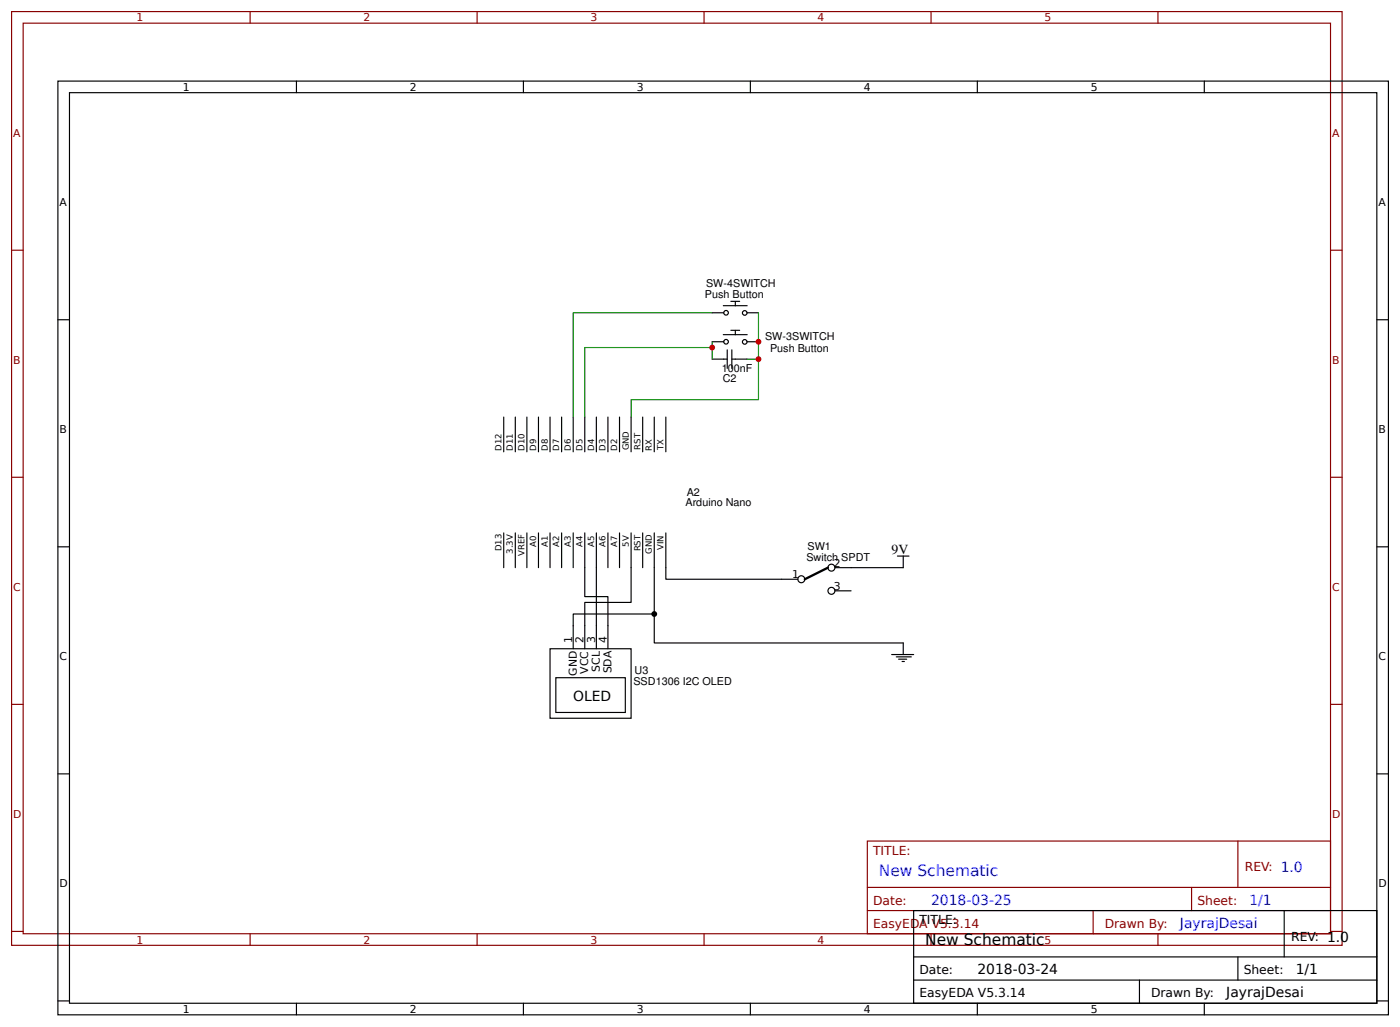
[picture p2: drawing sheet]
<svg xmlns="http://www.w3.org/2000/svg" width="320mm" height="235mm" viewBox="0 0 320 235" stroke-linecap="round" stroke-linejoin="round" font-family="sans-serif">
<g fill="none" stroke="#800" stroke-width=".26">
<path d="M2.6 2.6h304.1v213.3h-304.1zM5.3 5.3h298.7v208h-298.7zM57.1 2.6v2.7M109 2.6v2.7M160.9 2.6v2.7M212.7 2.6v2.7M264.6 2.6v2.7M2.6 57.1h2.7M304 57.1h2.7M2.6 109h2.7M304 109h2.7M2.6 160.9h2.7"/>
<path d="M304 160.9h2.7M198.2 192.1h105.8v21.2h-105.8zM282.8 192.1v10.6M2.6 212.7h2.7M57.1 213.3v2.6M109 213.3v2.6M160.9 213.3v2.6M198.2 202.7h105.8M198.2 208h105.8M212.7 213.3v2.6M249.8 208v5.3M264.6 213.3v2.6"/>
<path d="M272.3 202.7v5.3M304 212.7h2.7"/>
</g>
<g fill="none" stroke="#000" stroke-width=".26">
<path d="M13.2 18.5h304v213.3h-304zM67.7 18.5v2.7M119.6 18.5v2.7M171.4 18.5v2.7M223.3 18.5v2.7M275.2 18.5v2.7M15.9 21.2h298.7v207.9h-298.7zM13.2 73h2.7M162.7 78.1h2.7M162.7 71.4h2.7M165.3 76.4h5.4M165.3 69.8h5.4"/>
<path d="M166.2 79.9v4.2M167 75.4h2M167 68.8h2M167.2 79.9v4.2M168 68.9v.9M168 75.5v1M170.7 78.1h2.6M170.7 71.4h2.6M314.6 73h2.6M115.1 95.2v8M117.7 95.2v8M120.4 95.2v8"/>
<path d="M123 95.2v8M125.7 95.2v8M128.3 95.2v8M131 95.2v8M133.6 95.2v8M136.3 95.2v8M138.9 95.2v8M141.6 95.2v8M144.2 95.2v8M146.8 95.2v8M149.5 95.2v8M152.1 95.2v8"/>
<path d="M162.7 82h3.5M167.2 82h3.5M13.2 124.9h2.7M115.1 121.7v7.9M117.7 121.7v7.9M120.4 121.7v7.9M123 121.7v7.9M125.7 121.7v7.9M128.3 121.7v7.9M131 121.7v7.9M133.6 121.7v14.6h5.3v11.9M136.3 121.7v26.5"/>
<path d="M138.9 121.7v7.9M141.6 121.7v7.9M144.2 121.7v15.9h-10.6v10.6M146.8 121.7v7.9M149.5 121.7v25.1h56.9v2.7M152.1 121.7v10.6h30.2M190.8 134.9h3.7M205.1 127h2.6M206.4 127v2.6h-15.6M314.6 124.9h2.6M125.7 148.2h18.5v15.8h-18.5zM127 154.8h15.9v7.9h-15.9z"/>
<path d="M149.5 140.2h-18.5v8M203.7 149.5h5.1M204.8 150h3.4M205.3 150.5h1.9M206.1 151.1h.5M13.2 176.7h2.7M314.6 176.7h2.6M208.8 208h105.8v21.1h-105.8zM208.8 218.5h105.8M282.8 218.5v5.3M293.4 208v10.5M13.2 228.6h2.7"/>
<path d="M67.7 229.1v2.7M119.6 229.1v2.7M171.4 229.1v2.7M208.8 223.8h105.8M223.3 229.1v2.7M260.3 223.8v5.3M275.2 229.1v2.7M314.6 228.6h2.6"/>
<circle cx="165.9" cy="78.1" r=".53"/>
<circle cx="165.9" cy="71.4" r=".53"/>
<circle cx="170.2" cy="71.5" r=".53"/>
<circle cx="170.2" cy="78.1" r=".53"/>
<circle cx="183.1" cy="132.3" r=".79"/>
<circle cx="190" cy="134.9" r=".79"/>
<circle cx="190" cy="129.6" r=".79"/>
</g>
<path d="M189.2 129.6l-5.3 2.7" fill="none" stroke="#000" stroke-width=".53"/>
<path d="M162.7 71.4h-31.7v23.8M162.7 79.4h-29.1v15.8M162.7 78.1v3.9M173.3 71.4v10.6h-2.6M173.3 82v9.3h-29.1v3.9" fill="none" stroke="#080" stroke-width=".26"/>
<circle cx="173.3" cy="78.1" r=".66" fill="#c00"/>
<circle cx="149.5" cy="140.2" r=".66" fill="#000"/>
<g fill="#c00">
<circle cx="173.3" cy="82" r=".66"/>
<circle cx="162.7" cy="79.4" r=".66"/>
</g>
<text font-size="3.5" fill="#00f" x="200.8" y="200">New Schematic</text>
<text font-size="3.5" x="211.4" y="215.9">New Schematic</text>
<g font-size="3.2">
<text x="203.7" y="126.5">9V</text>
<text x="131" y="160.1">OLED</text>
<text x="223.3" y="222.5">2018-03-24</text>
<text x="280.2" y="227.8">JayrajDesai</text>
<text x="296.1" y="222.5">1/1</text>
</g>
<g font-size="3.2" fill="#00f">
<text x="212.7" y="206.6">2018-03-25</text>
<text x="285.5" y="206.6">1/1</text>
<text x="269.6" y="211.9">JayrajDesai</text>
</g>
<g font-size="2.8" fill="#800">
<text x="199.5" y="195.3">TITLE:</text>
<text x="284.4" y="199">REV: 1.0</text>
<text x="199.5" y="206.6">Date:</text>
<text x="273.6" y="206.6">Sheet:</text>
<text x="199.5" y="211.9">EasyEDA V5.3.14</text>
<text x="252.4" y="211.9">Drawn By:</text>
</g>
<g font-size="2.8">
<text x="210.1" y="211.1">TITLE:</text>
<text x="295" y="214.8">REV: 1.0</text>
<text x="210.1" y="222.5">Date:</text>
<text x="210.1" y="227.8">EasyEDA V5.3.14</text>
<text x="263" y="227.8">Drawn By:</text>
<text x="284.2" y="222.5">Sheet:</text>
</g>
<g font-size="2.5" fill="#800">
<text x="31.2" y="4.9">1</text>
<text x="83.1" y="4.9">2</text>
<text x="134.9" y="4.9">3</text>
<text x="186.8" y="4.9">4</text>
<text x="238.7" y="4.9">5</text>
<text x="3" y="31.2">A</text>
<text x="304.4" y="31.2">A</text>
<text x="3" y="83.1">B</text>
<text x="304.4" y="83.1">B</text>
<text x="3" y="134.9">C</text>
<text x="304.4" y="134.9">C</text>
<text x="3" y="186.8">D</text>
<text x="304.4" y="186.8">D</text>
<text x="31.2" y="215.5">1</text>
<text x="83.1" y="215.5">2</text>
<text x="134.9" y="215.5">3</text>
<text x="186.8" y="215.5">4</text>
<text x="238.7" y="215.5">5</text>
</g>
<g font-size="2.5">
<text x="41.8" y="20.8">1</text>
<text x="93.7" y="20.8">2</text>
<text x="145.5" y="20.8">3</text>
<text x="197.4" y="20.8">4</text>
<text x="249.2" y="20.8">5</text>
<text x="13.6" y="47.1">A</text>
<text x="315" y="47.1">A</text>
<text x="161.3" y="65.6">SW-4SWITCH</text>
<text x="161.1" y="68">Push Button</text>
<text x="174.8" y="77.7">SW-3SWITCH</text>
<text x="175.9" y="80.3">Push Button</text>
<text x="164.9" y="84.9">100nF</text>
<text x="165.1" y="87.3">C2</text>
<text x="13.6" y="99">B</text>
<text x="315" y="99">B</text>
<text x="156.9" y="113.2">A2</text>
<text x="156.6" y="115.6">Arduino Nano</text>
<text x="184.5" y="125.7">SW1</text>
<text x="184.3" y="128.1">Switch SPDT</text>
<text x="190.5" y="129.4">2</text>
<text x="181" y="132">1</text>
<text x="190.5" y="134.7">3</text>
<text x="130.7" y="146.8" transform="rotate(-90 130.7 146.8)">1</text>
<text x="133.3" y="146.8" transform="rotate(-90 133.3 146.8)">2</text>
<text x="136" y="146.8" transform="rotate(-90 136 146.8)">3</text>
<text x="138.6" y="146.8" transform="rotate(-90 138.6 146.8)">4</text>
<text x="13.6" y="150.8">C</text>
<text x="131.8" y="154.4" transform="rotate(-90 131.8 154.4)">GND</text>
<text x="134.4" y="153.8" transform="rotate(-90 134.4 153.8)">VCC</text>
<text x="137.1" y="153.4" transform="rotate(-90 137.1 153.4)">SCL</text>
<text x="139.7" y="153.8" transform="rotate(-90 139.7 153.8)">SDA</text>
<text x="145" y="154">U3</text>
<text x="315" y="150.8">C</text>
<text x="144.7" y="156.4">SSD1306 I2C OLED</text>
<text x="13.6" y="202.7">D</text>
<text x="315" y="202.7">D</text>
<text x="41.8" y="231.4">1</text>
<text x="93.7" y="231.4">2</text>
<text x="145.5" y="231.4">3</text>
<text x="197.4" y="231.4">4</text>
<text x="249.2" y="231.4">5</text>
</g>
<g font-size="1.9">
<text x="114.6" y="102.9" transform="rotate(-90 114.6 102.9)">D12</text>
<text x="117.2" y="102.9" transform="rotate(-90 117.2 102.9)">D11</text>
<text x="119.9" y="102.9" transform="rotate(-90 119.9 102.9)">D10</text>
<text x="122.5" y="103" transform="rotate(-90 122.5 103)">D9</text>
<text x="125.1" y="103" transform="rotate(-90 125.1 103)">D8</text>
<text x="127.8" y="103" transform="rotate(-90 127.8 103)">D7</text>
<text x="130.4" y="103" transform="rotate(-90 130.4 103)">D6</text>
<text x="133.1" y="103" transform="rotate(-90 133.1 103)">D5</text>
<text x="135.7" y="103" transform="rotate(-90 135.7 103)">D4</text>
<text x="138.4" y="103" transform="rotate(-90 138.4 103)">D3</text>
<text x="141" y="103" transform="rotate(-90 141 103)">D2</text>
<text x="143.7" y="102.9" transform="rotate(-90 143.7 102.9)">GND</text>
<text x="146.3" y="102.7" transform="rotate(-90 146.3 102.7)">RST</text>
<text x="149" y="103" transform="rotate(-90 149 103)">RX</text>
<text x="151.6" y="102.8" transform="rotate(-90 151.6 102.8)">TX</text>
<text x="114.6" y="125.9" transform="rotate(-90 114.6 125.9)">D13</text>
<text x="122.5" y="124.9" transform="rotate(-90 122.5 124.9)">A0</text>
<text x="125.1" y="124.9" transform="rotate(-90 125.1 124.9)">A1</text>
<text x="127.8" y="124.9" transform="rotate(-90 127.8 124.9)">A2</text>
<text x="130.4" y="124.9" transform="rotate(-90 130.4 124.9)">A3</text>
<text x="133.1" y="124.9" transform="rotate(-90 133.1 124.9)">A4</text>
<text x="135.7" y="124.9" transform="rotate(-90 135.7 124.9)">A5</text>
<text x="138.4" y="124.9" transform="rotate(-90 138.4 124.9)">A6</text>
<text x="141" y="124.9" transform="rotate(-90 141 124.9)">A7</text>
<text x="143.7" y="124.9" transform="rotate(-90 143.7 124.9)">5V</text>
<text x="146.3" y="125.9" transform="rotate(-90 146.3 125.9)">RST</text>
<text x="151.6" y="125.7" transform="rotate(-90 151.6 125.7)">VIN</text>
<text x="117.2" y="126.5" transform="rotate(-90 117.2 126.5)">3.3V</text>
<text x="119.9" y="127" transform="rotate(-90 119.9 127)">VREF</text>
<text x="149" y="126.5" transform="rotate(-90 149 126.5)">GND</text>
</g>
</svg>
